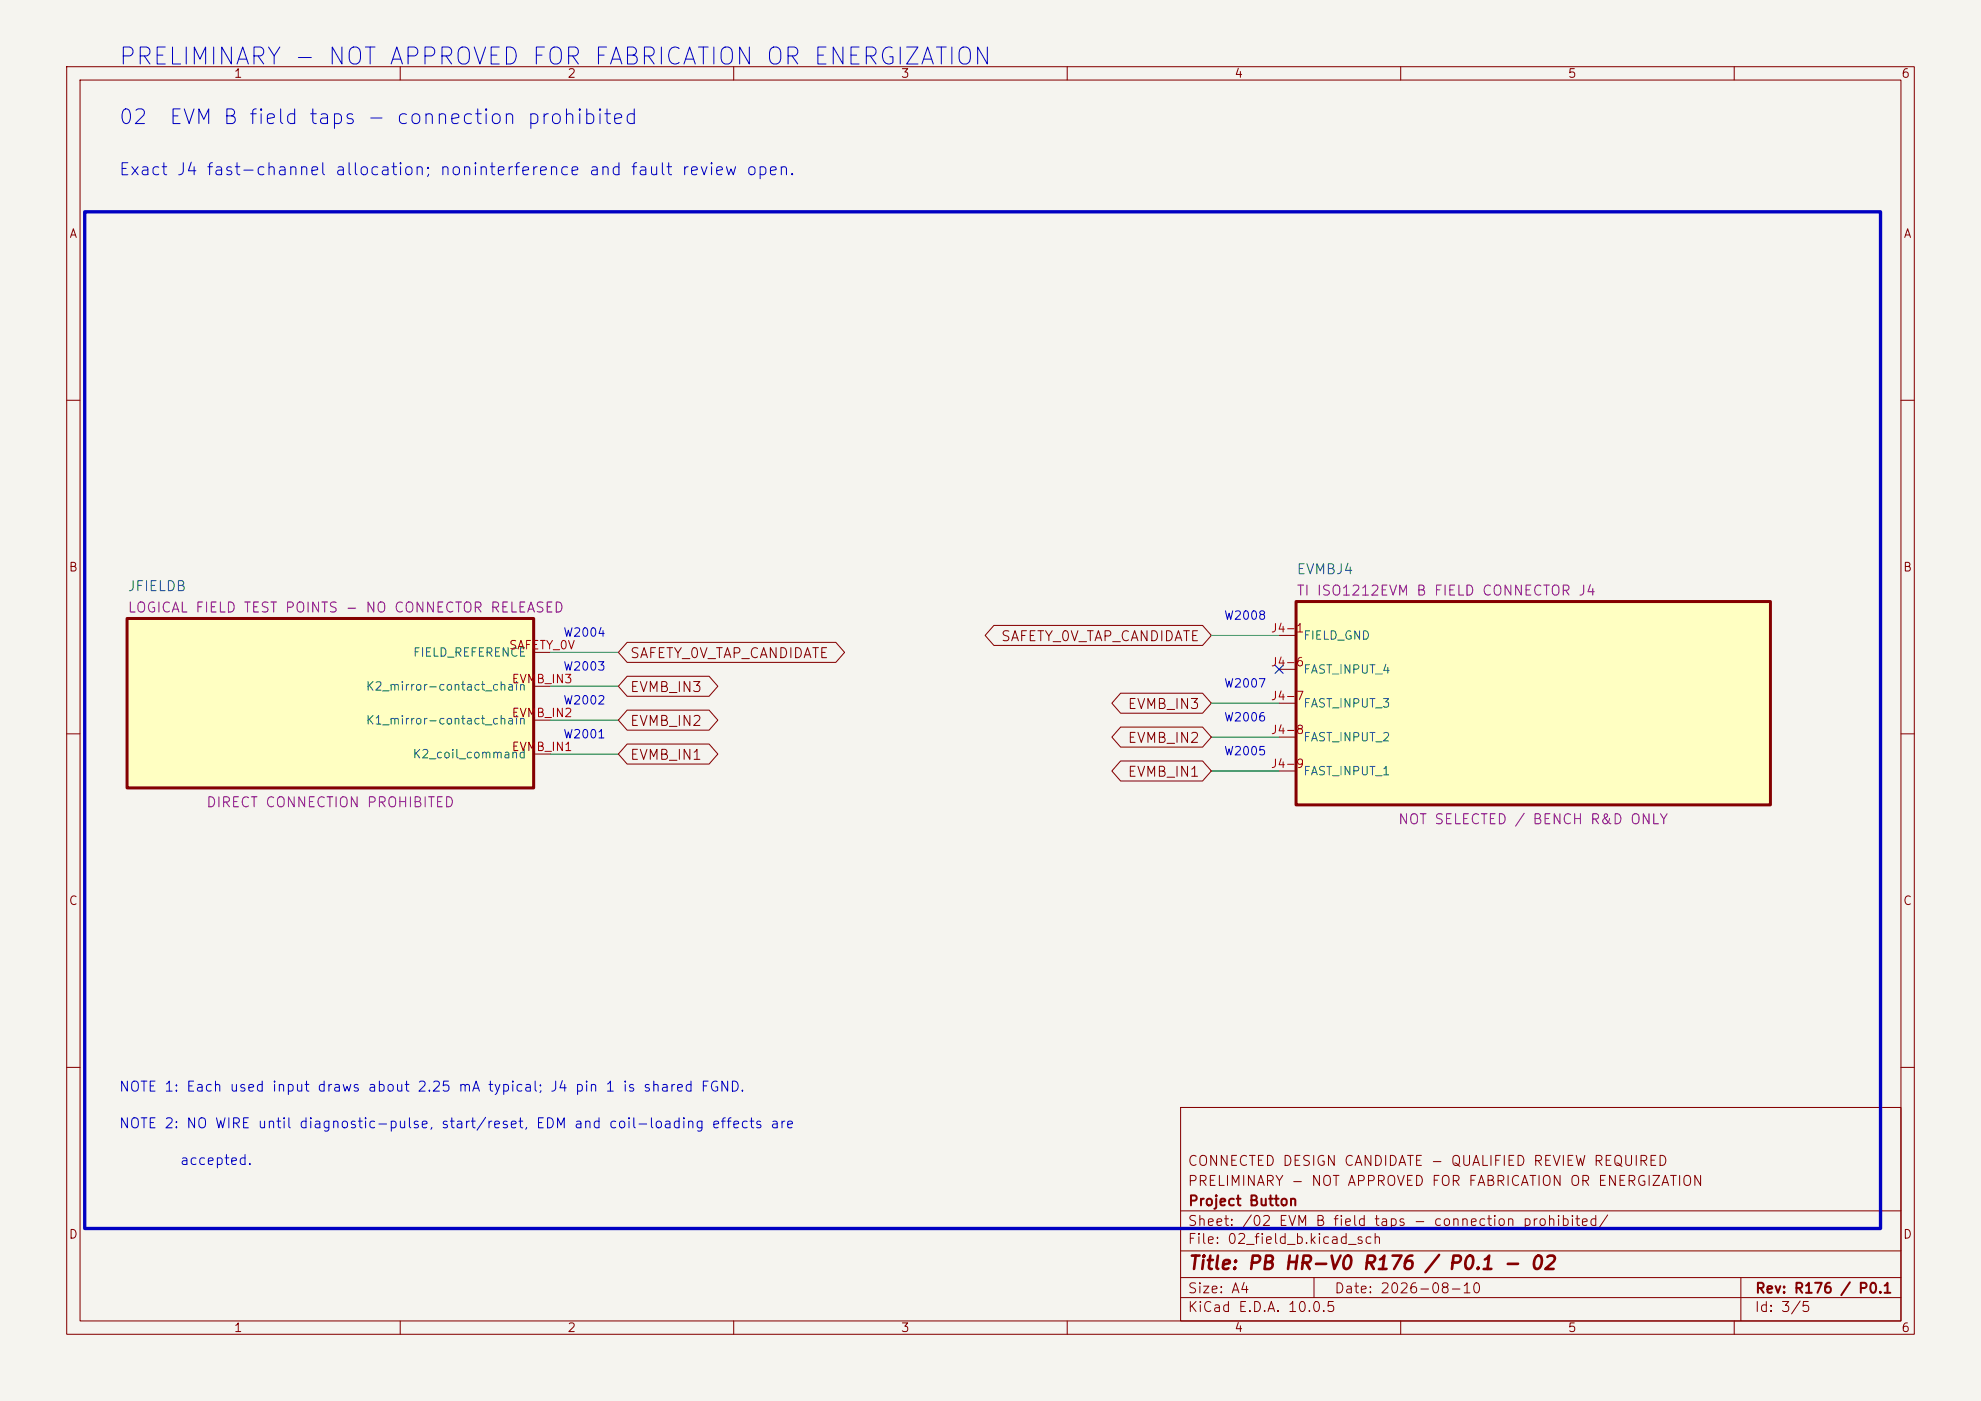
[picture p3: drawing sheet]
(kicad_sch
 (version 20250114) (generator "eeschema") (generator_version "10.0") (paper "A4")
 (title_block (title "PB HR-V0 R176 / P0.1 - 02") (date "2026-08-10") (rev "R176 / P0.1")
  (company "Project Button") (comment 1 "PRELIMINARY - NOT APPROVED FOR FABRICATION OR ENERGIZATION") (comment 2 "CONNECTED DESIGN CANDIDATE - QUALIFIED REVIEW REQUIRED"))
 (lib_symbols (symbol "PBV3:JFIELDB"
   (pin_names (offset 1.016)) (exclude_from_sim no) (in_bom yes) (on_board yes)
   (property "Reference" "JFIELDB" (at -30.48 -16.70 0) (effects (font (size 1.50 1.50)) (justify left bottom)))
   (property "Value" "LOGICAL FIELD TEST POINTS - NO CONNECTOR RELEASED" (at 0.00 0.00 0) (effects (font (size 1.50 1.50)) (hide yes)))
   (property "Footprint" "" (at 0.00 0.00 0) (effects (font (size 1.50 1.50)) (hide yes)))
   (property "Datasheet" "Project Button Electrical V3-P1.15-CARRIER-CANDIDATE" (at 0.00 0.00 0) (effects (font (size 1.50 1.50)) (hide yes)))
   (property "Description" "Exact probes/adapters, noninterference, routing and guarding are SELECTION REQUIRED." (at 0.00 0.00 0) (effects (font (size 1.50 1.50)) (hide yes)))
   (property "Status" "DIRECT CONNECTION PROHIBITED" (at 0.00 15.70 0) (effects (font (size 1.50 1.50)) (justify bottom)))
   (property "Evidence" "Logical names only; not physical terminals or authority." (at 0.00 0.00 0) (effects (font (size 1.50 1.50)) (hide yes)))
   (property "Display" "LOGICAL FIELD TEST POINTS - NO CONNECTOR RELEASED" (at -30.48 -13.50 0) (effects (font (size 1.50 1.50)) (justify left bottom)))
   (symbol "JFIELDB_0_1"
    (rectangle (start -30.48 -12.70) (end 30.48 12.70) (stroke (width 0.45) (type solid)) (fill (type background))))
   (symbol "JFIELDB_1_1" (pin passive line (at 33.02 -7.62 180) (length 2.54) (name "K2 coil command" (effects (font (size 1.27 1.27)))) (number "EVMB_IN1" (effects (font (size 1.27 1.27))))) (pin passive line (at 33.02 -2.54 180) (length 2.54) (name "K1 mirror-contact chain" (effects (font (size 1.27 1.27)))) (number "EVMB_IN2" (effects (font (size 1.27 1.27))))) (pin passive line (at 33.02 2.54 180) (length 2.54) (name "K2 mirror-contact chain" (effects (font (size 1.27 1.27)))) (number "EVMB_IN3" (effects (font (size 1.27 1.27))))) (pin passive line (at 33.02 7.62 180) (length 2.54) (name "FIELD REFERENCE" (effects (font (size 1.27 1.27)))) (number "SAFETY_0V" (effects (font (size 1.27 1.27))))))
   (embedded_fonts no))
(symbol "PBV3:EVMBJ4"
   (pin_names (offset 1.016)) (exclude_from_sim no) (in_bom yes) (on_board yes)
   (property "Reference" "EVMBJ4" (at -35.56 -19.24 0) (effects (font (size 1.50 1.50)) (justify left bottom)))
   (property "Value" "TI ISO1212EVM B FIELD CONNECTOR J4" (at 0.00 0.00 0) (effects (font (size 1.50 1.50)) (hide yes)))
   (property "Footprint" "" (at 0.00 0.00 0) (effects (font (size 1.50 1.50)) (hide yes)))
   (property "Datasheet" "TI SLLU254A Rev A Figure 7" (at 0.00 0.00 0) (effects (font (size 1.50 1.50)) (hide yes)))
   (property "Description" "Unmodified fast channels only. J4 pin 1 is common FGND. No channel-to-channel isolation. Direct field connection prohibited." (at 0.00 0.00 0) (effects (font (size 1.50 1.50)) (hide yes)))
   (property "Status" "NOT SELECTED / BENCH R&D ONLY" (at 0.00 18.24 0) (effects (font (size 1.50 1.50)) (justify bottom)))
   (property "Evidence" "Connector representation only." (at 0.00 0.00 0) (effects (font (size 1.50 1.50)) (hide yes)))
   (property "Display" "TI ISO1212EVM B FIELD CONNECTOR J4" (at -35.56 -16.04 0) (effects (font (size 1.50 1.50)) (justify left bottom)))
   (symbol "EVMBJ4_0_1"
    (rectangle (start -35.56 -15.24) (end 35.56 15.24) (stroke (width 0.45) (type solid)) (fill (type background))))
   (symbol "EVMBJ4_1_1" (pin passive line (at -38.10 -10.16 0) (length 2.54) (name "FAST INPUT 1" (effects (font (size 1.27 1.27)))) (number "J4-9" (effects (font (size 1.27 1.27))))) (pin passive line (at -38.10 -5.08 0) (length 2.54) (name "FAST INPUT 2" (effects (font (size 1.27 1.27)))) (number "J4-8" (effects (font (size 1.27 1.27))))) (pin passive line (at -38.10 0.00 0) (length 2.54) (name "FAST INPUT 3" (effects (font (size 1.27 1.27)))) (number "J4-7" (effects (font (size 1.27 1.27))))) (pin passive line (at -38.10 5.08 0) (length 2.54) (name "FAST INPUT 4" (effects (font (size 1.27 1.27)))) (number "J4-6" (effects (font (size 1.27 1.27))))) (pin passive line (at -38.10 10.16 0) (length 2.54) (name "FIELD GND" (effects (font (size 1.27 1.27)))) (number "J4-1" (effects (font (size 1.27 1.27))))))
   (embedded_fonts no)))
 (text "PRELIMINARY - NOT APPROVED FOR FABRICATION OR ENERGIZATION" (exclude_from_sim no) (at 17.78 10.16 0) (effects (font (size 2.54 2.54)) (justify left bottom))) (text "02  EVM B field taps - connection prohibited" (exclude_from_sim no) (at 17.78 19.05 0) (effects (font (size 2.20 2.20)) (justify left bottom))) (text "Exact J4 fast-channel allocation; noninterference and fault review open." (exclude_from_sim no) (at 17.78 26.67 0) (effects (font (size 1.80 1.80)) (justify left bottom))) (rectangle (start 12.70 31.75) (end 281.94 184.15) (stroke (width 0.50) (type solid)) (fill (type none))) (wire (pts (xy 82.55 113.03) (xy 92.71 113.03)) (stroke (width 0) (type default)))
(global_label "EVMB_IN1" (shape bidirectional) (at 92.71 113.03 0) (fields_autoplaced yes) (effects (font (size 1.50 1.50)) (justify left))
    (property "Intersheetrefs" "${INTERSHEET_REFS}" (at 92.71 115.57 0) (effects (font (size 1.27 1.27)) (hide yes))))
(text "W2001" (exclude_from_sim no) (at 87.63 111.03 0) (effects (font (size 1.27 1.27)) (justify bottom)))
(wire (pts (xy 82.55 107.95) (xy 92.71 107.95)) (stroke (width 0) (type default)))
(global_label "EVMB_IN2" (shape bidirectional) (at 92.71 107.95 0) (fields_autoplaced yes) (effects (font (size 1.50 1.50)) (justify left))
    (property "Intersheetrefs" "${INTERSHEET_REFS}" (at 92.71 110.49 0) (effects (font (size 1.27 1.27)) (hide yes))))
(text "W2002" (exclude_from_sim no) (at 87.63 105.95 0) (effects (font (size 1.27 1.27)) (justify bottom)))
(wire (pts (xy 82.55 102.87) (xy 92.71 102.87)) (stroke (width 0) (type default)))
(global_label "EVMB_IN3" (shape bidirectional) (at 92.71 102.87 0) (fields_autoplaced yes) (effects (font (size 1.50 1.50)) (justify left))
    (property "Intersheetrefs" "${INTERSHEET_REFS}" (at 92.71 105.41 0) (effects (font (size 1.27 1.27)) (hide yes))))
(text "W2003" (exclude_from_sim no) (at 87.63 100.87 0) (effects (font (size 1.27 1.27)) (justify bottom)))
(wire (pts (xy 82.55 97.79) (xy 92.71 97.79)) (stroke (width 0) (type default)))
(global_label "SAFETY_0V_TAP_CANDIDATE" (shape bidirectional) (at 92.71 97.79 0) (fields_autoplaced yes) (effects (font (size 1.50 1.50)) (justify left))
    (property "Intersheetrefs" "${INTERSHEET_REFS}" (at 92.71 100.33 0) (effects (font (size 1.27 1.27)) (hide yes))))
(text "W2004" (exclude_from_sim no) (at 87.63 95.79 0) (effects (font (size 1.27 1.27)) (justify bottom))) (wire (pts (xy 191.77 115.57) (xy 181.61 115.57)) (stroke (width 0) (type default)))
(global_label "EVMB_IN1" (shape bidirectional) (at 181.61 115.57 180) (fields_autoplaced yes) (effects (font (size 1.50 1.50)) (justify right))
    (property "Intersheetrefs" "${INTERSHEET_REFS}" (at 181.61 118.11 0) (effects (font (size 1.27 1.27)) (hide yes))))
(text "W2005" (exclude_from_sim no) (at 186.69 113.57 0) (effects (font (size 1.27 1.27)) (justify bottom)))
(wire (pts (xy 191.77 110.49) (xy 181.61 110.49)) (stroke (width 0) (type default)))
(global_label "EVMB_IN2" (shape bidirectional) (at 181.61 110.49 180) (fields_autoplaced yes) (effects (font (size 1.50 1.50)) (justify right))
    (property "Intersheetrefs" "${INTERSHEET_REFS}" (at 181.61 113.03 0) (effects (font (size 1.27 1.27)) (hide yes))))
(text "W2006" (exclude_from_sim no) (at 186.69 108.49 0) (effects (font (size 1.27 1.27)) (justify bottom)))
(wire (pts (xy 191.77 105.41) (xy 181.61 105.41)) (stroke (width 0) (type default)))
(global_label "EVMB_IN3" (shape bidirectional) (at 181.61 105.41 180) (fields_autoplaced yes) (effects (font (size 1.50 1.50)) (justify right))
    (property "Intersheetrefs" "${INTERSHEET_REFS}" (at 181.61 107.95 0) (effects (font (size 1.27 1.27)) (hide yes))))
(text "W2007" (exclude_from_sim no) (at 186.69 103.41 0) (effects (font (size 1.27 1.27)) (justify bottom)))
(no_connect (at 191.77 100.33))
(wire (pts (xy 191.77 95.25) (xy 181.61 95.25)) (stroke (width 0) (type default)))
(global_label "SAFETY_0V_TAP_CANDIDATE" (shape bidirectional) (at 181.61 95.25 180) (fields_autoplaced yes) (effects (font (size 1.50 1.50)) (justify right))
    (property "Intersheetrefs" "${INTERSHEET_REFS}" (at 181.61 97.79 0) (effects (font (size 1.27 1.27)) (hide yes))))
(text "W2008" (exclude_from_sim no) (at 186.69 93.25 0) (effects (font (size 1.27 1.27)) (justify bottom))) (text "NOTE 1: Each used input draws about 2.25 mA typical; J4 pin 1 is shared FGND." (exclude_from_sim no) (at 17.78 164.00 0) (effects (font (size 1.50 1.50)) (justify left bottom))) (text "NOTE 2: NO WIRE until diagnostic-pulse, start/reset, EDM and coil-loading effects are" (exclude_from_sim no) (at 17.78 169.50 0) (effects (font (size 1.50 1.50)) (justify left bottom))) (text "        accepted." (exclude_from_sim no) (at 17.78 175.00 0) (effects (font (size 1.50 1.50)) (justify left bottom)))
 (symbol
   (lib_id "PBV3:JFIELDB") (at 49.53 105.41 0) (unit 1) (exclude_from_sim no) (in_bom yes) (on_board yes) (dnp no)
   (property "Reference" "JFIELDB" (at 19.05 88.71 0) (effects (font (size 1.50 1.50)) (justify left bottom)))
   (property "Value" "LOGICAL FIELD TEST POINTS - NO CONNECTOR RELEASED" (at 49.53 105.41 0) (effects (font (size 1.50 1.50)) (hide yes)))
   (property "Footprint" "" (at 49.53 105.41 0) (effects (font (size 1.50 1.50)) (hide yes)))
   (property "Datasheet" "Project Button Electrical V3-P1.15-CARRIER-CANDIDATE" (at 49.53 105.41 0) (effects (font (size 1.50 1.50)) (hide yes)))
   (property "Description" "Exact probes/adapters, noninterference, routing and guarding are SELECTION REQUIRED." (at 49.53 105.41 0) (effects (font (size 1.50 1.50)) (hide yes)))
   (property "Status" "DIRECT CONNECTION PROHIBITED" (at 49.53 121.11 0) (effects (font (size 1.50 1.50)) (justify bottom)))
   (property "Evidence" "Logical names only; not physical terminals or authority." (at 49.53 105.41 0) (effects (font (size 1.50 1.50)) (hide yes)))
   (property "Display" "LOGICAL FIELD TEST POINTS - NO CONNECTOR RELEASED" (at 19.05 91.91 0) (effects (font (size 1.50 1.50)) (justify left bottom))) (pin "EVMB_IN1") (pin "EVMB_IN2") (pin "EVMB_IN3") (pin "SAFETY_0V"))
(symbol
   (lib_id "PBV3:EVMBJ4") (at 229.87 105.41 0) (unit 1) (exclude_from_sim no) (in_bom yes) (on_board yes) (dnp no)
   (property "Reference" "EVMBJ4" (at 194.31 86.17 0) (effects (font (size 1.50 1.50)) (justify left bottom)))
   (property "Value" "TI ISO1212EVM B FIELD CONNECTOR J4" (at 229.87 105.41 0) (effects (font (size 1.50 1.50)) (hide yes)))
   (property "Footprint" "" (at 229.87 105.41 0) (effects (font (size 1.50 1.50)) (hide yes)))
   (property "Datasheet" "TI SLLU254A Rev A Figure 7" (at 229.87 105.41 0) (effects (font (size 1.50 1.50)) (hide yes)))
   (property "Description" "Unmodified fast channels only. J4 pin 1 is common FGND. No channel-to-channel isolation. Direct field connection prohibited." (at 229.87 105.41 0) (effects (font (size 1.50 1.50)) (hide yes)))
   (property "Status" "NOT SELECTED / BENCH R&D ONLY" (at 229.87 123.65 0) (effects (font (size 1.50 1.50)) (justify bottom)))
   (property "Evidence" "Connector representation only." (at 229.87 105.41 0) (effects (font (size 1.50 1.50)) (hide yes)))
   (property "Display" "TI ISO1212EVM B FIELD CONNECTOR J4" (at 194.31 89.37 0) (effects (font (size 1.50 1.50)) (justify left bottom))) (pin "J4-9") (pin "J4-8") (pin "J4-7") (pin "J4-6") (pin "J4-1"))
 (embedded_fonts no))
